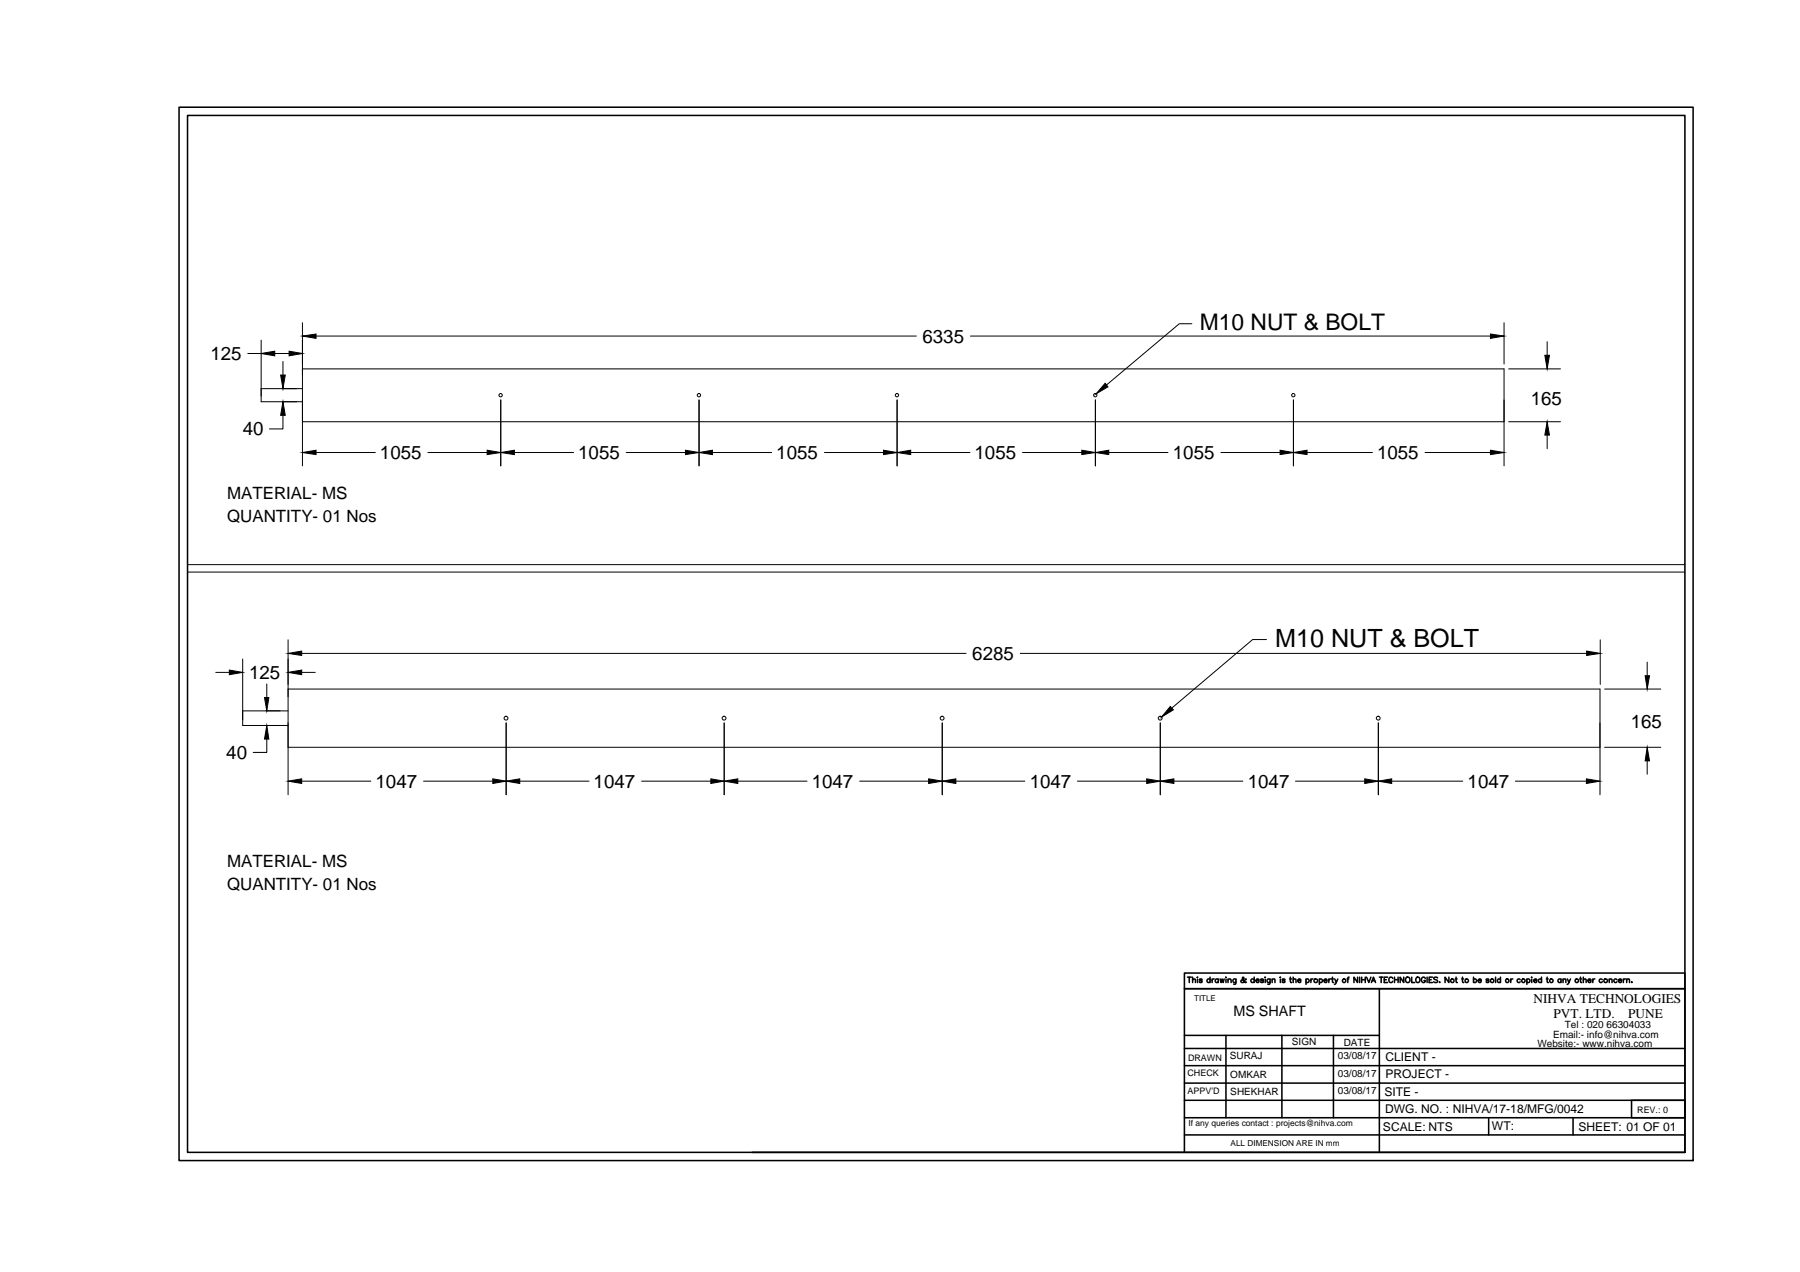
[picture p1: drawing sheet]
<svg xmlns="http://www.w3.org/2000/svg" width="297mm" height="210mm" viewBox="0 0 297 210" stroke-linecap="round" stroke-linejoin="round" font-family="sans-serif">
<!-- layer: 0 -->
<g fill="none" stroke="#000" stroke-width=".25">
<path d="M29.5 17.7h249.9v173.8h-249.9zM30.9 19.1h247.1v171.1h-247.1zM195.5 178.7h82.5M195.5 175.9h82.5M195.5 173h82.5M195.5 170.9h32.1M196 161.2h.6M196.3 161.2v.9M196.8 161.7l.2-.2 .2 .1 .1 .5M196.8 161.2v.9M197.6 161.2v.1zM197.6 161.6v.5"/>
<path d="M198.4 161.7l-.2-.2-.2 .1v.2l.3 .1 .1 .1-.2 .1-.3-.1M199.7 161.7a.28 .28 0 0 0-.4-.1 .28 .28 0 0 0 0 .5 .28 .28 0 0 0 .4-.1M199.7 161.2v.9M200 161.5v.6M200.4 161.5l-.2 .1-.2 .2M201 161.7a.28 .28 0 0 0-.4-.1 .28 .28 0 0 0 0 .5 .28 .28 0 0 0 .4-.1M201 161.5v.6M201.3 161.5l.2 .6 .2-.6 .1 .6 .2-.6M202.3 161.2v.1zM202.3 161.6v.5M202.3 170.9v13.5M202.6 161.7l.3-.2 .2 .1 .1 .5"/>
<path d="M202.6 161.5v.6M204 161.5l-.1 .8-.3 .1M204 161.7a.28 .28 0 0 0-.5-.1 .28 .28 0 0 0 0 .5 .28 .28 0 0 0 .5-.1M205.7 161.6l-.1-.1a.55 .55 0 0 1-.8 .6v-.3l.5-.3-.2-.3-.1 .2 .1 .2 .3 .5h.3M207 161.7a.3 .3 0 0 0-.5-.1 .3 .3 0 0 0 0 .5 .3 .3 0 0 0 .5-.1M207 161.2v.9M207.3 161.8h.5a.28 .28 0 0 0-.3-.2 .28 .28 0 0 0-.3 .3 .28 .28 0 0 0 .3 .2l.3-.1M208.5 161.7l-.2-.2-.2 .1v.2l.3 .1 .1 .1-.2 .1-.3-.1M208.8 161.2v.1zM208.8 161.6v.5M209.6 161.5v.8l-.4 .1M209.6 161.7a.28 .28 0 0 0-.4-.1 .28 .28 0 0 0 0 .5 .28 .28 0 0 0 .4-.1"/>
<path d="M209.9 161.7l.2-.2 .3 .1v.5M209.9 161.5v.6M211.3 161.2v.1zM211.3 161.6v.5M211.5 170.9v13.5M212 161.7l-.1-.2-.3 .1v.2l.4 .1v.1l-.1 .1-.3-.1M212.8 161.5h.3M212.9 161.2v.8l.2 .1M213.4 161.7l.2-.2 .2 .1 .1 .5M213.4 161.2v.9M214.2 161.8h.5a.28 .28 0 0 0-.3-.2 .28 .28 0 0 0-.3 .3 .28 .28 0 0 0 .3 .2l.3-.1M215.5 161.7a.28 .28 0 0 1 .4-.1 .28 .28 0 0 1 0 .5 .28 .28 0 0 1-.4-.1"/>
<path d="M215.5 161.5v.9M216.3 161.5v.6M216.7 161.5l-.2 .1-.2 .2M217.7 161.7a.28 .28 0 0 1 .4-.1 .28 .28 0 0 1 0 .5 .28 .28 0 0 1-.4-.1M217.7 161.5v.9M218.5 161.8h.5a.28 .28 0 0 0-.3-.2 .28 .28 0 0 0-.3 .3 .28 .28 0 0 0 .3 .2l.3-.1M219.3 161.5v.6M219.6 161.5l-.2 .1-.1 .2M219.8 161.5h.2M219.9 161.2v.8l.2 .1M220 170.9v13.5M220.3 161.5l.2 .6 .3-.6"/>
<path d="M220.5 162.1l-.3 .3M222.3 161.5h.3M222.6 161.2l-.2 .2v.7M224 161.2v.9l-.6-.9v.9M224.4 161.2v.9M224.7 161.2v.9M224.7 161.7h.6M225.3 161.2v.9M225.5 161.2l.4 .9 .3-.9M226.3 162.1l.4-.9 .3 .9M226.4 161.8h.5M227.6 161.2h.6"/>
<path d="M227.6 163.2v27M227.9 161.2v.9M228.4 161.7h.4M229 161.2h-.6v.9h.6M229.8 161.5a.33 .33 0 0 0-.3-.3 .33 .33 0 0 0-.3 .4v.2a.33 .33 0 0 0 .3 .3 .33 .33 0 0 0 .3-.2M230.1 161.7h.6M230.1 161.2v.9M230.7 161.2v.9M231.6 161.2v.9l-.5-.9v.9M233 161.2v.9h.5M233.7 161.4l.1-.1a.42 .42 0 0 1 .5 .4 .42 .42 0 0 1-.5 .4l-.2-.3zM235.2 161.5a.33 .33 0 0 0-.4-.3 .33 .33 0 0 0-.2 .4v.2a.32 .32 0 0 0 .3 .3 .32 .32 0 0 0 .3-.3h-.2"/>
<path d="M235.5 161.2v.9M235.8 161.7h.4M236.4 161.2h-.6v.9h.6M237.2 161.4l-.2-.2-.4 .2 .1 .2 .5 .3-.2 .2-.4-.1M237.5 162.1h.1zM239.1 161.2v.9l-.6-.9v.9M240.2 161.5h.3M240.3 161.2v.8l.2 .1M241.2 161.5h.3M241.3 161.2v.8l.3 .1M243.2 161.7a.28 .28 0 0 1 .4-.1 .28 .28 0 0 1 0 .5 .28 .28 0 0 1-.4-.1M243.2 161.2v.9"/>
<path d="M243.9 161.8h.5a.28 .28 0 0 0-.3-.2 .28 .28 0 0 0-.2 .3 .28 .28 0 0 0 .2 .2l.3-.1M245.7 161.7l-.2-.2-.2 .1v.2l.4 .1v.1l-.2 .1-.3-.1M246.8 161.2v.9M247.6 161.7a.28 .28 0 0 0-.4-.1 .28 .28 0 0 0 0 .5 .28 .28 0 0 0 .4-.1M247.6 161.2v.9M249.3 161.5v.6M249.6 161.5l-.2 .1-.1 .2M250.9 161.7a.28 .28 0 0 0-.5-.1 .28 .28 0 0 0 0 .5 .28 .28 0 0 0 .5-.1M252 161.7a.28 .28 0 0 1 .4-.1 .28 .28 0 0 1 0 .5 .28 .28 0 0 1-.4-.1M252 161.5v.9M252.8 161.2v.1zM252.8 161.6v.5"/>
<path d="M253.1 161.8h.5a.28 .28 0 0 0-.3-.2 .28 .28 0 0 0-.2 .3 .28 .28 0 0 0 .2 .2l.3-.1M254.4 161.7a.28 .28 0 0 0-.4-.1 .28 .28 0 0 0 0 .5 .28 .28 0 0 0 .4-.1M254.4 161.2v.9M255.2 161.5h.3M255.3 161.2v.8l.2 .1M257.6 161.7a.28 .28 0 0 0-.4-.1 .28 .28 0 0 0 0 .5 .28 .28 0 0 0 .4-.1M257.6 161.5v.6M257.9 161.7l.2-.2 .3 .1v.5M257.9 161.5v.6M258.7 161.5l.2 .6 .3-.6M258.9 162.1l-.3 .3M260.7 161.5h.3"/>
<path d="M260.8 161.2v.8l.2 .1M261.3 161.7l.2-.2 .2 .1v.5M261.3 161.2v.9M262 161.8h.6a.28 .28 0 0 0-.4-.2 .28 .28 0 0 0-.2 .3 .28 .28 0 0 0 .3 .2l.3-.1M262.8 161.5v.6M263.2 161.5l-.2 .1-.2 .2M264.4 161.7a.28 .28 0 0 0-.4-.1 .28 .28 0 0 0 0 .5 .28 .28 0 0 0 .4-.1M265.6 161.7l.2-.2 .2 .1v.5M265.6 161.5v.6M266.8 161.7a.28 .28 0 0 0-.4-.1 .28 .28 0 0 0 0 .5 .28 .28 0 0 0 .4-.1M267.1 161.8h.5a.28 .28 0 0 0-.3-.2 .28 .28 0 0 0-.3 .3 .28 .28 0 0 0 .3 .2l.3-.1M267.9 161.5v.6"/>
<path d="M268.2 161.5l-.2 .1-.1 .2M268.4 161.7l.2-.2 .3 .1v.5M268.4 161.5v.6M269.2 162.1h.1zM124.1 190.2h153.9M195.5 190.2v-27h82.5h-82.5v-2.6h82.5v29.6M195.5 181.6h82.5M195.5 184.4h82.5M195.5 187.3h82.5M245.7 184.4v2.9M259.6 184.4v2.9M269.2 181.6h8.8v2.8h-8.8z"/>
<circle cx="217.1" cy="161.8" r=".31"/>
<circle cx="221.8" cy="161.8" r=".29"/>
<circle cx="232.3" cy="161.7" r=".42"/>
<circle cx="239.7" cy="161.8" r=".29"/>
<circle cx="242" cy="161.8" r=".29"/>
<circle cx="246.2" cy="161.8" r=".29"/>
<circle cx="248.7" cy="161.8" r=".29"/>
<circle cx="251.4" cy="161.8" r=".29"/>
<circle cx="256" cy="161.8" r=".29"/>
<circle cx="260.2" cy="161.8" r=".29"/>
<circle cx="265" cy="161.8" r=".31"/>
</g>
<g fill="none" stroke="#000" stroke-width=".17">
<path d="M40.9 58.3h2.2M43.1 56.1v10.2h6.8M45.3 58.3h2.4M46.7 59.6v2.3M49.9 53.3v23.6M52.2 55.5h99M160.1 55.5h85.9M196.7 53.4h-2.1l-12 10.1M248.2 53.3v6.8M255.3 56.4v2.2M43.1 64.1h6.8M46.7 68.5v2.3h-2.2"/>
<path d="M49.9 69.6h198.3M49.9 60.9h198.3v16M52.2 74.7h9.7M70.6 74.7h9.8M82.6 66v10.9M84.9 74.7h9.8M103.3 74.7h9.8M115.4 66v10.9M117.6 74.7h9.7M136.1 74.7h9.7M148 66v10.9M150.3 74.7h9.8"/>
<path d="M168.7 74.7h9.8M180.8 66v10.9M183 74.7h9.7M201.5 74.7h9.7M213.4 66v10.9M215.7 74.7h10.8M235.2 74.7h10.8M249 69.6h8.5M249 60.9h8.5M255.3 71.8v2.2M30.9 93.2h247.1M30.9 94.4h247.1"/>
<path d="M35.6 111h2.2M40 108.8v10.9h7.5M40 117.3h7.5M44 112.9v2.2M47.5 105.6v25.5M47.5 113.7h216.5v17.4M49.8 107.8h109.6M49.8 111h2.2M83.5 119.3v11.8M119.5 119.3v11.8M155.5 119.3v11.8M168.4 107.8h93.4"/>
<path d="M191.5 119.3v11.8M209 105.5h-2.3l-13.3 11.3M227.5 119.3v11.8M264.1 105.6v7.3M264.8 113.7h9.3M271.8 109.3v2.2M44 122v2.2h-2.2M47.5 123.3h216.5M49.8 128.9h11.4M69.9 128.9h11.4M85.8 128.9h11.4M105.9 128.9h11.4"/>
<path d="M121.8 128.9h11.4M141.9 128.9h11.3M157.7 128.9h11.4M177.8 128.9h11.4M193.7 128.9h11.4M213.8 128.9h11.4M229.7 128.9h11.7M250.1 128.9h11.7M264.8 123.3h9.3M271.8 125.6v2.2"/>
<circle cx="82.6" cy="65.2" r=".28"/>
<circle cx="115.3" cy="65.2" r=".28"/>
<circle cx="148" cy="65.2" r=".28"/>
<circle cx="180.7" cy="65.2" r=".28"/>
<circle cx="213.4" cy="65.2" r=".28"/>
<circle cx="83.5" cy="118.5" r=".32"/>
<circle cx="119.5" cy="118.5" r=".32"/>
<circle cx="155.5" cy="118.5" r=".32"/>
<circle cx="191.5" cy="118.5" r=".32"/>
<circle cx="227.4" cy="118.5" r=".32"/>
</g>
<g fill="#000" stroke="#000" stroke-width=".17">
<path d="M43.1 58.3l2.2-.3v.7zM47.7 58l2.2 .3-2.2 .4zM49.9 55.5l2.3-.4v.7zM246 55.1l2.2 .4-2.2 .3zM254.9 58.6h.8l-.4 2.3zM46.3 61.9h.8l-.4 2.2zM46.7 66.3l.4 2.2h-.8zM49.9 74.7l2.3-.4v.7zM80.4 74.3l2.2 .4-2.2 .3zM82.6 74.7l2.3-.4v.7zM113.1 74.3l2.3 .4-2.3 .3zM115.4 74.7l2.2-.4v.7z"/>
<path d="M145.8 74.3l2.2 .4-2.2 .3zM148 74.7l2.3-.4v.7zM178.5 74.3l2.3 .4-2.3 .3zM182.4 63.2l.4 .6-1.9 1.2zM180.8 74.7l2.2-.4v.7zM211.2 74.3l2.2 .4-2.2 .3zM213.4 74.7l2.3-.4v.7zM246 74.3l2.2 .4-2.2 .3zM255.3 69.6l.4 2.2h-.8zM37.8 110.6l2.2 .4-2.2 .3zM43.6 115.1h.8l-.4 2.2zM47.5 107.8l2.3-.4v.8z"/>
<path d="M47.5 111l2.3-.4v.7zM193.1 116.6l.5 .5-1.9 1.2zM261.8 107.4l2.3 .4-2.3 .4zM271.5 111.5h.7l-.4 2.2zM44 119.7l.4 2.3h-.8zM47.5 128.9l2.3-.4v.8zM81.3 128.5l2.2 .4-2.2 .4zM83.5 128.9l2.3-.4v.8zM117.3 128.5l2.2 .4-2.2 .4zM119.5 128.9l2.3-.4v.8zM153.2 128.5l2.3 .4-2.3 .4zM155.5 128.9l2.2-.4v.8z"/>
<path d="M189.2 128.5l2.3 .4-2.3 .4zM191.5 128.9l2.2-.4v.8zM225.2 128.5l2.3 .4-2.3 .4zM227.5 128.9l2.2-.4v.8zM261.8 128.5l2.2 .4-2.2 .4zM271.8 123.3l.4 2.3h-.7z"/>
</g>
<text font-size="4.1" x="210.4" y="106.7">M10 NUT &amp; BOLT</text>
<text font-size="3.8" x="198" y="54.5">M10 NUT &amp; BOLT</text>
<g font-size="3.1">
<text x="34.7" y="59.4">125</text>
<text x="152.2" y="56.6">6335</text>
<text x="40" y="71.8">40</text>
<text x="252.6" y="66.8">165</text>
<text x="62.7" y="75.7">1055</text>
<text x="95.4" y="75.7">1055</text>
<text x="128.1" y="75.7">1055</text>
<text x="160.8" y="75.7">1055</text>
<text x="193.5" y="75.7">1055</text>
<text x="227.2" y="75.7">1055</text>
<text x="41.1" y="112.1">125</text>
<text x="160.4" y="108.9">6285</text>
<text x="37.3" y="125.3">40</text>
<text x="269.1" y="120.1">165</text>
<text x="62" y="130">1047</text>
<text x="98" y="130">1047</text>
<text x="133.9" y="130">1047</text>
<text x="169.9" y="130">1047</text>
<text x="205.9" y="130">1047</text>
<text x="242.2" y="130">1047</text>
</g>
<g font-size="2.8">
<text x="37.5" y="82.4">MATERIAL- MS</text>
<text x="37.5" y="86.1">QUANTITY- 01 Nos</text>
<text x="37.5" y="143.1">MATERIAL- MS</text>
<text x="37.5" y="146.8">QUANTITY- 01 Nos</text>
</g>
<text font-size="2.4" x="203.5" y="167.6">MS SHAFT</text>
<g font-size="2.2">
<text x="253.1" y="165.5">NIHVA TECHNOLOGIES</text>
<text x="256.4" y="168">PVT. LTD.</text>
<text x="268.7" y="168">PUNE</text>
</g>
<g font-size="2">
<text x="228.6" y="175.1">CLIENT -</text>
<text x="228.6" y="178">PROJECT -</text>
<text x="228.5" y="180.8">SITE -</text>
<text x="228.6" y="183.7">DWG. NO. : NIHVA/17-18/MFG/0042</text>
<text x="228.2" y="186.6">SCALE: NTS</text>
<text x="246.2" y="186.5">WT:</text>
<text x="260.5" y="186.6">SHEET: 01 OF 01</text>
</g>
<g font-size="1.7">
<text x="213.2" y="172.4">SIGN</text>
<text x="221.7" y="172.6">DATE</text>
<text x="253.7" y="172.8">Website:- www.nihva.com</text>
<text x="256.3" y="171.3">Email:- info@nihva.com</text>
<text x="258.2" y="169.6">Tel : 020 66304033</text>
<text x="202.9" y="174.7">SURAJ</text>
<text x="203" y="177.9">OMKAR</text>
<text x="220.8" y="174.8">03/08/17</text>
<text x="220.8" y="177.8">03/08/17</text>
<text x="203" y="180.8">SHEKHAR</text>
<text x="220.8" y="180.6">03/08/17</text>
</g>
<g font-size="1.5">
<text x="196" y="177.6">CHECK</text>
<text x="196" y="175">DRAWN</text>
<text x="196" y="180.5">APPV'D</text>
<text x="270.2" y="183.6">REV.: 0</text>
</g>
<g font-size="1.4">
<text x="196.1" y="185.9">If any queries contact : projects@nihva.com</text>
<text x="203.1" y="189.1">ALL DIMENSION ARE IN mm</text>
</g>
<text font-size="1.3" x="197.1" y="165.1">TITLE</text>
</svg>
